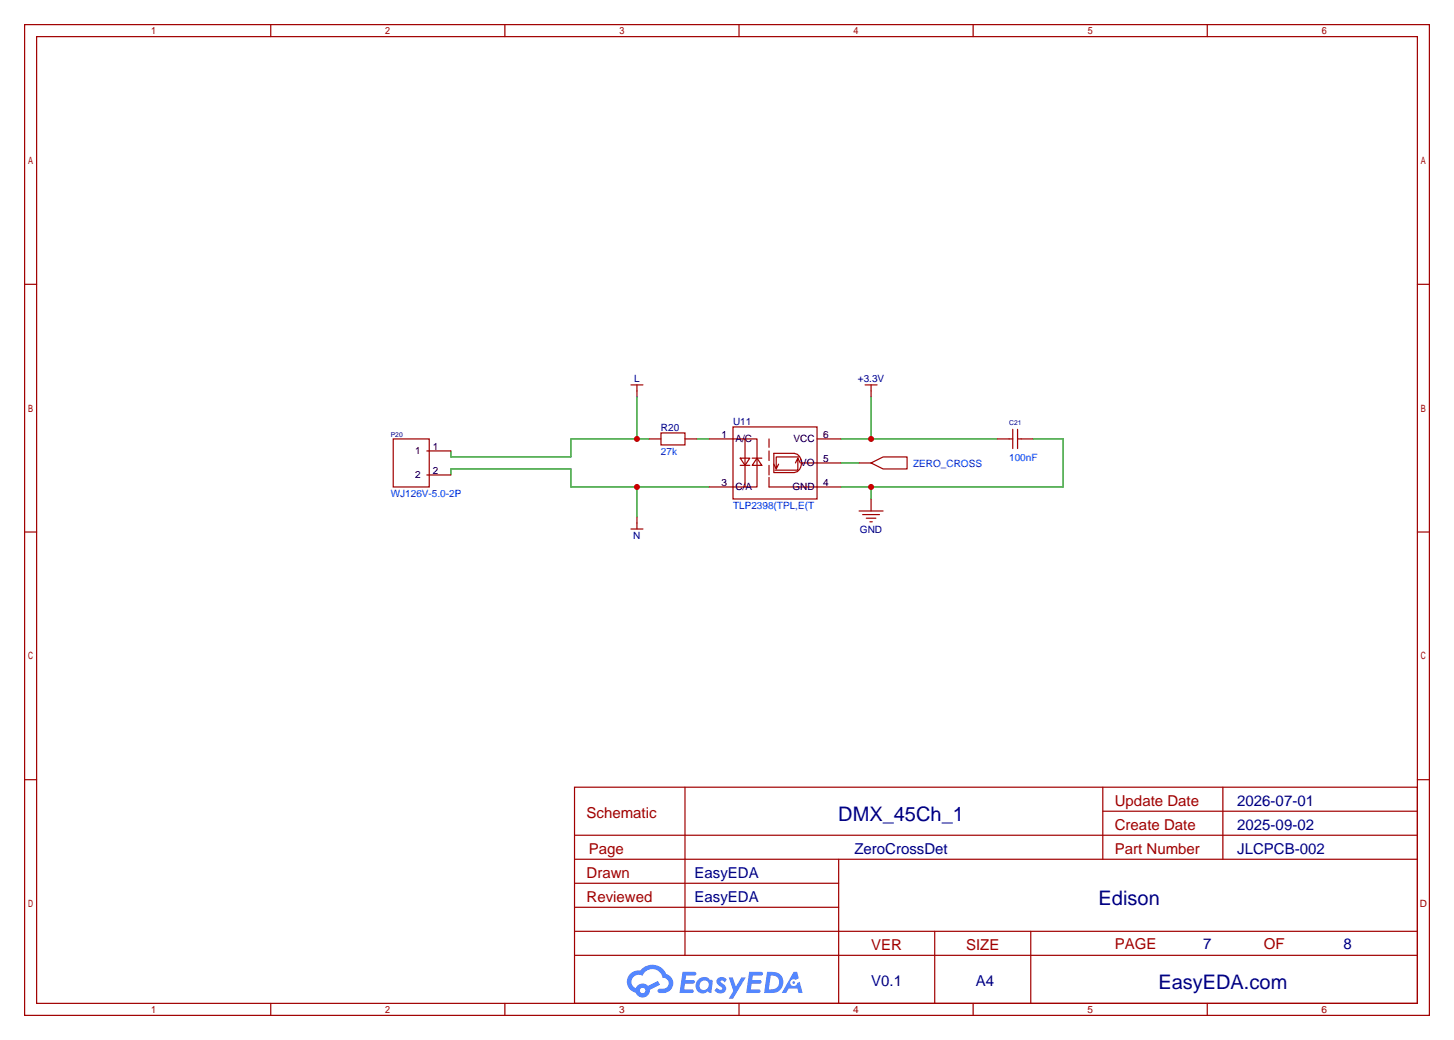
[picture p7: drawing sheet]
<svg xmlns="http://www.w3.org/2000/svg" width="308mm" height="220mm" viewBox="0 0 308 220" stroke-linecap="round" stroke-linejoin="round" font-family="sans-serif">
<g fill="none" stroke="#a10000" stroke-width=".25">
<path d="M5.2 5.2h297.2v209.6h-297.2zM7.7 7.7h292.1v204.5h-292.1zM57.3 5.2v2.5M106.8 5.2v2.5M156.3 5.2v2.5M205.9 5.2v2.5M255.4 5.2v2.5M5.2 60.1h2.5M299.8 60.1h2.6M5.2 112.5h2.5M299.8 112.5h2.6M5.2 164.9h2.5"/>
<path d="M121.5 166.5h178.3v45.7h-178.3zM121.5 176.7h178.3M144.9 166.5v35.6M233.3 166.5v15.2M233.3 171.6h66.5M258.7 166.5v15.2M299.8 164.9h2.6M121.5 186.8h55.9M121.5 181.7h178.3M121.5 197h178.3M121.5 191.9h55.9M177.4 181.7v30.5"/>
<path d="M197.7 197v15.2M218.1 197v15.2M57.3 212.2v2.6M106.8 212.2v2.6M121.5 202.1h178.3M156.3 212.2v2.6M205.9 212.2v2.6M255.4 212.2v2.6"/>
</g>
<g fill="#5487ff">
<path d="M151.9 206.9a1.3 1.3 0 0 1 1.8 .3l-.4 .6a.54 .54 0 0 0-.9-.2l.1 .2a1.34 1.34 0 0 1 1 1.8 1.47 1.47 0 0 1-2.4-.1l.6-.6 .7 .5a.31 .31 0 0 0 .4-.3 .31 .31 0 0 0-.3-.4 1.12 1.12 0 0 1-.6-1.8z"/>
<path d="M154.2 206.7h.8l.7 2 1.2-2h.9l-2.7 4.5h-.9l.9-1.6z"/>
<path d="M144.4 205.5h1.6a1.31 1.31 0 0 1 1.3 .2 .4 .4 0 0 1-.4 .6h-1.7l-.2 1h1.7a.4 .4 0 0 1 .3 .4 .4 .4 0 0 1-.4 .4h-1.7l-.2 1.2 1.4-.1a.46 .46 0 0 1 .5 .1 .46 .46 0 0 1 .1 .5l-.3 .2h-2.7z"/>
<path d="M158.5 205.5h1.6a1.32 1.32 0 0 1 1.3 .2 .39 .39 0 0 1-.4 .6h-1.7l-.2 1h1.7a.4 .4 0 0 1 .3 .4 .4 .4 0 0 1-.4 .4h-1.7l-.2 1.1h1.4a.46 .46 0 0 1 .5 .1 .46 .46 0 0 1 .1 .5l-.3 .2h-2.6z"/>
<path d="M167.9 205.6h.7l.4 1.3-.7 .3a.75 .75 0 0 0-1.1 .3 .75 .75 0 0 0 .5 1.1 .75 .75 0 0 0 1-.7l.5-.3 .6 2.4h-.9l-.2-.9h-1.9l-.5 .9h-.9z"/>
<path d="M162.3 205.6l-.7 4.4h1.5a2.27 2.27 0 0 0 2.6-2.3 2.27 2.27 0 0 0-2.7-2.1zM163.1 206.3a1.5 1.5 0 0 1 1.8 1.6 1.5 1.5 0 0 1-2 1.3h-.3z"/>
<path d="M147.7 207.2a1.6 1.6 0 0 0-.3 2.3 1.6 1.6 0 0 0 2.3 .2l.8 .3 .3-2.4-.2-.3-.4-.1a1.58 1.58 0 0 0-2.5 0zM148.3 207.7a.98 .98 0 0 1 1.6 .4 .98 .98 0 0 1-1.1 1.3 .94 .94 0 0 1-.8-.7 .94 .94 0 0 1 .3-1z"/>
<path d="M133.3 206a2.37 2.37 0 0 0 1.2 4 1.54 1.54 0 0 0 1.7 1 1.54 1.54 0 0 0 1.3-1.6l2.1-1.1-.4-.8-2.1 1a1.57 1.57 0 0 0-2.6 .5 1.5 1.5 0 0 1-.7-2.1 1.5 1.5 0 0 1 2.1-.5 2.23 2.23 0 0 1 2.3-1.4 2.23 2.23 0 0 1 2 1.8 1.16 1.16 0 0 1 1.3 1.1 1.16 1.16 0 0 1-1.1 1.2h-.7a.47 .47 0 0 0-.6 .4 .47 .47 0 0 0 .4 .5 2.17 2.17 0 0 0 2.6-.9 2.17 2.17 0 0 0-.4-2.7l-.8-.4a3.2 3.2 0 0 0-5.4-.7l-1.2 .1zM135.4 209.5a.58 .58 0 0 1 1.1 0 .58 .58 0 0 1-1.1 0z"/>
<circle cx="167.9" cy="207.8" r=".28"/>
</g>
<path d="M134.7 82.7v1.2M134.7 109.3v1.3" fill="none" stroke="#870000" stroke-width=".25"/>
<path d="M133.5 81.4h2.5M134.7 81.4v1.3M133.5 111.9h2.5M134.7 110.6v1.3" fill="none" stroke="#a10000" stroke-width=".25"/>
<path d="M134.7 83.9v8.9M137.3 92.8h-16.5v3.8h-25.4v-1.2" fill="none" stroke="#008700" stroke-width=".25"/>
<circle cx="134.7" cy="92.8" r=".63" fill="#c00"/>
<path d="M95.4 100.5v-1.3h25.4v3.8h29.2M134.7 103v6.3" fill="none" stroke="#008700" stroke-width=".25"/>
<circle cx="134.7" cy="103" r=".63" fill="#c00"/>
<path d="M184.3 82.7v1.2" fill="none" stroke="#870000" stroke-width=".25"/>
<path d="M183 81.4h2.5M184.3 81.4v1.3" fill="none" stroke="#a10000" stroke-width=".25"/>
<path d="M177.9 92.8h33M184.3 83.9v8.9" fill="none" stroke="#008700" stroke-width=".25"/>
<circle cx="184.3" cy="92.8" r=".63" fill="#c00"/>
<path d="M177.9 97.9h3.8M218.6 92.8h6.3v10.2h-47M184.3 103v2.5" fill="none" stroke="#008700" stroke-width=".25"/>
<path d="M181.7 97.9h2.6M184.3 105.5v2.6" fill="none" stroke="#870000" stroke-width=".25"/>
<path d="M184.3 97.9l2.5-1.3h5.1v2.6h-5.1zM181.7 108.1h5.1M182.5 108.8h3.6M183.3 109.6h2M184 110.4h.5" fill="none" stroke="#a10000" stroke-width=".25"/>
<circle cx="184.3" cy="103" r=".63" fill="#c00"/>
<path d="M147.4 92.8h2.6" fill="none" stroke="#008700" stroke-width=".25"/>
<g fill="none" stroke="#a10000" stroke-width=".25">
<path d="M83.2 92.8h7.6v10.2h-7.6zM139.8 91.6h5.1v2.5h-5.1zM155.1 90.3h17.7v15.2h-17.7zM155.1 92.8h2.5v10.2h-2.5M156.6 96.9h2l-1 1.5zM156.6 98.4h2M157.6 92.8h2.5v10.2h-2.5M159.1 96.9h2.1M160.1 96.9l1.1 1.5h-2.1zM162.7 92.8v1.8M162.7 95.4v2M162.7 98.4v2.1"/>
<path d="M163.7 95.9h4.3a2.16 2.16 0 0 1 1.2 3.4l-.5 .4-.7 .2h-4.3zM163.7 98.2l.5 1M168.3 97.9l.5-1v2.5h-4.8M168.8 96.9l.5 1M169 96.6h-4.8v2.6l.5-1M169.5 97.9h3.3M213.5 92.8h.7M214.2 90.8v4.1M215.3 90.8v4.1M215.3 92.8h.7M162.7 101v2h10.1"/>
</g>
<path d="M90.3 95.4h5.1M137.3 92.8h2.5M144.9 92.8h2.5M150 92.8h5.1M172.8 92.8h5.1M172.8 97.9h5.1M210.9 92.8h2.6M216 92.8h2.6M90.3 100.5h5.1M150 103h5.1M172.8 103h5.1" fill="none" stroke="#870000" stroke-width=".25"/>
<g font-size="4.2" fill="#000080">
<text x="177.3" y="173.6">DMX_45Ch_1</text>
<text x="232.4" y="191.4">Edison</text>
<text x="245.1" y="209.2">EasyEDA.com</text>
</g>
<g font-size="3.2" fill="#a00000">
<text x="124.1" y="173">Schematic</text>
<text x="235.8" y="170.4">Update Date</text>
<text x="235.8" y="175.5">Create Date</text>
<text x="124.1" y="185.7">Drawn</text>
<text x="124.6" y="180.6">Page</text>
<text x="235.8" y="180.6">Part Number</text>
<text x="124.1" y="190.8">Reviewed</text>
<text x="184.3" y="200.9">VER</text>
<text x="204.4" y="200.9">SIZE</text>
<text x="235.8" y="200.7">PAGE</text>
<text x="267.3" y="200.7">OF</text>
</g>
<g font-size="3.2" fill="#000080">
<text x="261.7" y="170.4">2026-07-01</text>
<text x="261.7" y="175.5">2025-09-02</text>
<text x="146.9" y="185.7">EasyEDA</text>
<text x="180.7" y="180.6">ZeroCrossDet</text>
<text x="261.7" y="180.6">JLCPCB-002</text>
<text x="146.9" y="190.8">EasyEDA</text>
<text x="254.5" y="200.7">7</text>
<text x="284.2" y="200.7">8</text>
<text x="184.3" y="208.5">V0.1</text>
<text x="206.5" y="208.5">A4</text>
</g>
<g font-size="2.1" fill="#000080">
<text x="134.2" y="80.9">L</text>
<text x="181.5" y="80.9">+3.3V</text>
<text x="155.1" y="89.8">U11</text>
<text x="139.8" y="91.1">R20</text>
<text x="134" y="113.9">N</text>
<text x="181.9" y="112.6">GND</text>
</g>
<g font-size="2.1">
<text x="91.6" y="95.1">1</text>
<text x="152.6" y="92.6">1</text>
<text x="155.6" y="93.6">A/C</text>
<text x="167.9" y="93.6">VCC</text>
<text x="174.1" y="92.6">6</text>
<text x="87.8" y="96.1">1</text>
<text x="87.8" y="101.2">2</text>
<text x="91.6" y="100.2">2</text>
<text x="169.3" y="98.7">VO</text>
<text x="174.1" y="97.6">5</text>
<text x="152.6" y="102.7">3</text>
<text x="155.6" y="103.7">C/A</text>
<text x="167.6" y="103.7">GND</text>
<text x="174.1" y="102.7">4</text>
</g>
<g font-size="2.1" fill="#00f">
<text x="139.8" y="96.1">27k</text>
<text x="193.2" y="98.7">ZERO_CROSS</text>
<text x="213.5" y="97.4">100nF</text>
<text x="82.7" y="105">WJ126V-5.0-2P</text>
<text x="155.1" y="107.6">TLP2398(TPL,E(T</text>
</g>
<g font-size="2.1" fill="#a00000">
<text x="300.4" y="191.9">D</text>
<text x="131" y="214.2">3</text>
<text x="180.5" y="214.2">4</text>
<text x="230" y="214.2">5</text>
<text x="279.6" y="214.2">6</text>
</g>
<g font-size="1.4" fill="#000080">
<text x="213.5" y="89.8">C21</text>
<text x="82.7" y="92.3">P20</text>
</g>
</svg>
